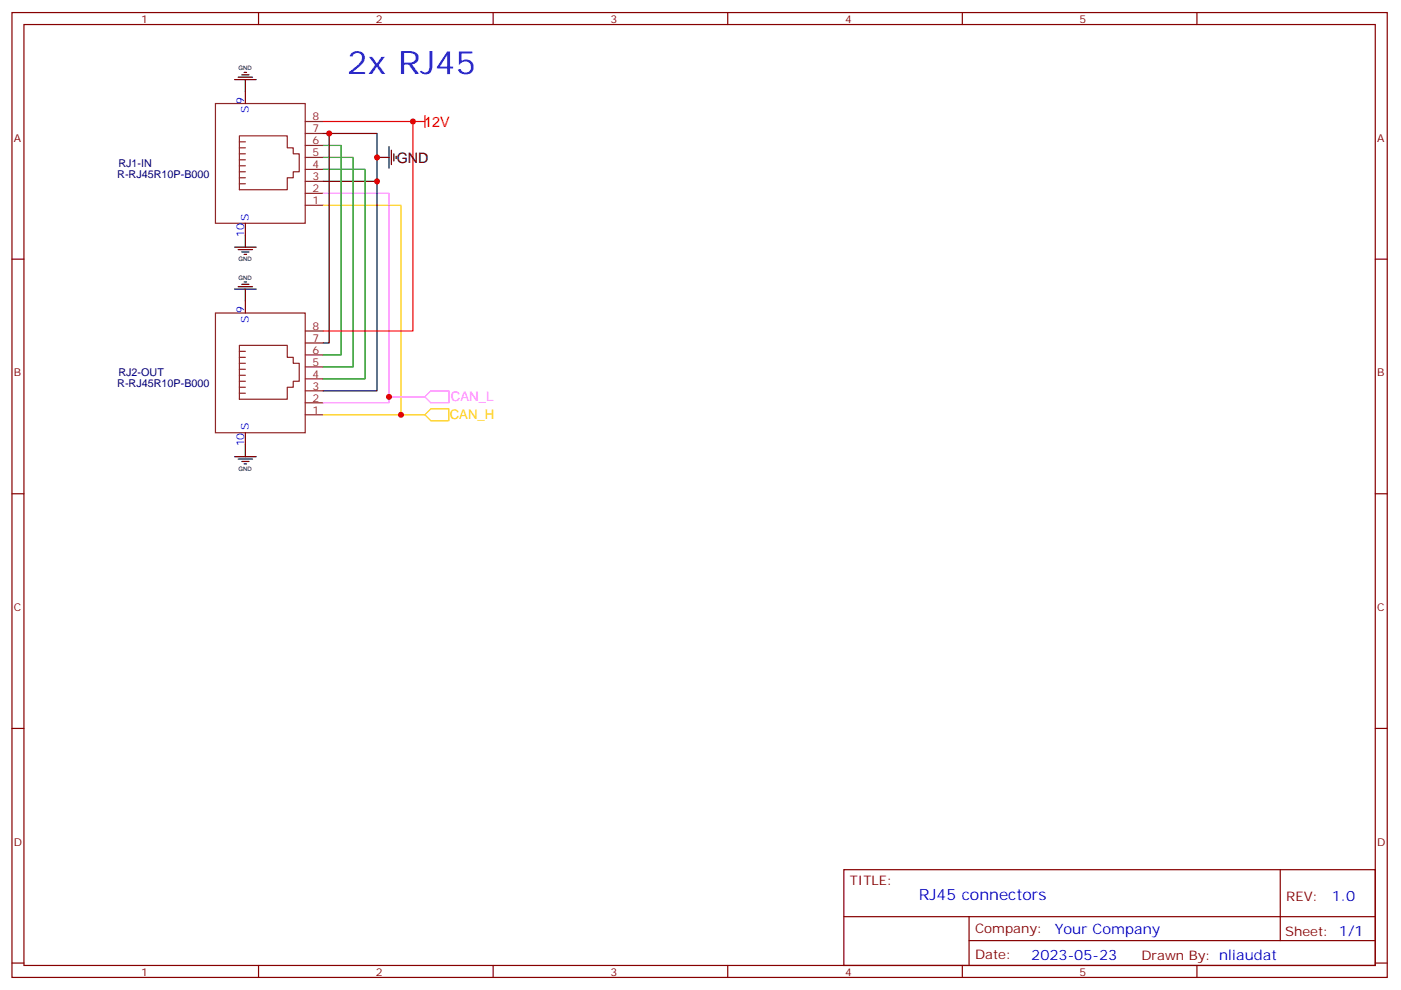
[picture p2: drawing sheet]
<svg xmlns="http://www.w3.org/2000/svg" width="413mm" height="292mm" viewBox="0 0 413 292" stroke-linecap="round" stroke-linejoin="round" font-family="sans-serif">
<g fill="none" stroke="#870000" stroke-width=".35">
<path d="M3.5 3.7h405.4v284.3h-405.4zM7.1 7.2h398.2v277.3h-398.2zM76.2 3.7v3.5M145.3 3.7v3.5M214.5 3.7v3.5M283.6 3.7v3.5M352.8 3.7v3.5M72.3 27v3.5M3.5 76.4h3.6M72.3 65.8v3.5M405.3 76.4h3.6M72.3 88.7v3.6"/>
<path d="M72.3 127.5v3.6M3.5 145.5h3.6M405.3 145.5h3.6M3.5 214.7h3.6M405.3 214.7h3.6M248.7 256.3h156.6v28.2h-156.6zM377.3 256.3v20.9M248.7 270.1h156.5M285.6 277.2h119.6M285.6 270.1v14.2M3.5 283.8h3.6M76.2 284.5v3.5"/>
<path d="M145.3 284.5v3.5M214.5 284.5v3.5M283.6 284.5v3.5M352.8 284.5v3.5M405.3 283.8h3.6"/>
</g>
<g fill="none" stroke="#8c2424" stroke-width=".35">
<path d="M63.5 30.5h26.5v35.3h-26.5zM90 39.3h5.2M90 35.8h5.2M70.6 54.2h1.7M70.6 52.4h1.7M70.6 50.6h1.7M70.6 48.9h1.7M70.6 47.1h1.7M70.6 45.3h1.7M70.6 43.6h1.7M70.6 41.8h1.7M70.6 40h14.1v3.6h1.7v1.7h1.8v5.3h-1.8v1.8h-1.7v3.5h-14.1z"/>
<path d="M90 57h5.2M90 53.4h5.2M90 49.9h5.2M90 46.4h5.2M90 42.9h5.2M90 60.5h5.2M63.5 92.3h26.5v35.2h-26.5zM90 97.5h5.2M70.6 115.9h1.7M70.6 114.1h1.7M70.6 112.4h1.7M70.6 110.6h1.7"/>
<path d="M70.6 108.8h1.7M70.6 107.1h1.7M70.6 105.3h1.7M70.6 103.5h1.7M70.6 101.8h14.1v3.5h1.7v1.8h1.8v5.3h-1.8v1.7h-1.7v3.6h-14.1zM90 118.7h5.2M90 115.2h5.2M90 111.7h5.2M90 108.1h5.2M90 104.6h5.2M90 101.1h5.2M90 122.2h5.2"/>
</g>
<path d="M95.2 60.5h23v61.7h-23M118.2 122.2h7M127 120.5h5.3v3.5h-5.3l-1.8-1.8z" fill="none" stroke="#fc0" stroke-width=".35"/>
<path d="M95.2 57h19.5v61.7h-19.5M114.7 116.9h10.5M127 115.2h5.3v3.5h-5.3l-1.8-1.8z" fill="none" stroke="#f6f" stroke-width=".35"/>
<g fill="none" stroke="#000" stroke-width=".35">
<path d="M69.1 23.5h6.4M70.2 22.8h4.2M71.3 22h2.1M72 21.3h.7M72.3 23.5v3.5M95.2 39.3h1.8v61.8h-1.8M97 39.3h14.1v14.1M95.2 53.4h15.9v61.8h-15.9M111.1 46.4h3.6M114.7 43.2v6.4M115.4 44.3v4.2M116.1 45.3v2.1"/>
<path d="M116.8 46v.7M69.1 72.8h6.4M70.2 73.6h4.2M71.3 74.3h2.1M72 75h.7M72.3 69.3v3.5M69.1 85.2h6.4M70.2 84.5h4.2M71.3 83.8h2.1M72 83.1h.7M72.3 85.2v3.5M69.1 134.6h6.4"/>
<path d="M70.2 135.3h4.2M71.3 136h2.1M72 136.7h.7M72.3 131.1v3.5"/>
</g>
<path d="M95.2 49.9h12.4v61.8h-12.4M95.2 46.4h8.9v61.7h-8.9M95.2 42.9h5.3v61.7h-5.3" fill="none" stroke="#008700" stroke-width=".35"/>
<path d="M95.2 35.8h26.5v61.7h-26.5M121.7 35.8h3.5M125.2 34v3.6" fill="none" stroke="#f00" stroke-width=".35"/>
<g fill="#c00">
<circle cx="111.1" cy="53.4" r=".88"/>
<circle cx="97" cy="39.3" r=".88"/>
<circle cx="111.1" cy="46.4" r=".88"/>
<circle cx="121.7" cy="35.8" r=".88"/>
<circle cx="118.2" cy="122.2" r=".88"/>
<circle cx="114.7" cy="116.9" r=".88"/>
</g>
<text font-size="9.5" fill="#00f" x="102.3" y="21.7">2x RJ45</text>
<text font-size="4.6" fill="#00f" x="270.8" y="265.3">RJ45 connectors</text>
<text font-size="4.2" fill="#f00" x="125" y="37.3">12V</text>
<text font-size="4.2" x="116.9" y="47.9">GND</text>
<g font-size="4.2" fill="#00f">
<text x="392.5" y="265.6">1.0</text>
<text x="310.9" y="275.1">Your Company</text>
<text x="304" y="282.9">2023-05-23</text>
</g>
<text font-size="3.9" fill="#f6f" x="132.9" y="118.2">CAN_L</text>
<text font-size="3.9" fill="#fc0" x="132.6" y="123.5">CAN_H</text>
<g font-size="3.9" fill="#800">
<text x="250.5" y="260.9">TITLE:</text>
<text x="379.1" y="265.6">REV:</text>
<text x="287.4" y="275.1">Company:</text>
<text x="378.7" y="275.7">Sheet: 1/1</text>
<text x="287.4" y="282.8">Date:</text>
<text x="336.4" y="282.8">Drawn By: nliaudat</text>
</g>
<g font-size="3.2" fill="#800">
<text x="41.6" y="6.7">1</text>
<text x="110.8" y="6.7">2</text>
<text x="179.9" y="6.7">3</text>
<text x="249.1" y="6.7">4</text>
<text x="318.2" y="6.7">5</text>
<text x="4.1" y="41.8">A</text>
<text x="405.9" y="41.8">A</text>
<text x="4.1" y="110.9">B</text>
<text x="405.9" y="110.9">B</text>
<text x="4.1" y="180.1">C</text>
<text x="405.9" y="180.1">C</text>
<text x="4.1" y="249.2">D</text>
<text x="405.9" y="249.2">D</text>
<text x="41.6" y="287.5">1</text>
<text x="110.8" y="287.5">2</text>
<text x="179.9" y="287.5">3</text>
<text x="249.1" y="287.5">4</text>
<text x="318.2" y="287.5">5</text>
</g>
<g font-size="3.2" fill="#00f">
<text x="72" y="30.5" transform="rotate(-90 72 30.5)">9</text>
<text x="73.4" y="33.4" transform="rotate(-90 73.4 33.4)">S</text>
<text x="73.4" y="65.1" transform="rotate(-90 73.4 65.1)">S</text>
<text x="72" y="69.8" transform="rotate(-90 72 69.8)">10</text>
<text x="72" y="92.3" transform="rotate(-90 72 92.3)">9</text>
<text x="73.4" y="95.1" transform="rotate(-90 73.4 95.1)">S</text>
<text x="72" y="131.6" transform="rotate(-90 72 131.6)">10</text>
<text x="73.4" y="126.8" transform="rotate(-90 73.4 126.8)">S</text>
</g>
<g font-size="3.2" fill="#8d2323">
<text x="92.1" y="35.5">8</text>
<text x="92.1" y="39">7</text>
<text x="92.1" y="46">5</text>
<text x="92.1" y="42.5">6</text>
<text x="92.1" y="53.1">3</text>
<text x="92.1" y="49.6">4</text>
<text x="92.1" y="56.6">2</text>
<text x="92.1" y="60.1">1</text>
<text x="92.1" y="100.7">7</text>
<text x="92.1" y="97.2">8</text>
<text x="92.1" y="107.8">5</text>
<text x="92.1" y="104.2">6</text>
<text x="92.1" y="111.3">4</text>
<text x="92.1" y="118.4">2</text>
<text x="92.1" y="114.8">3</text>
<text x="92.1" y="121.9">1</text>
</g>
<g font-size="3.2" fill="#000080">
<text x="34.6" y="52.4">R-RJ45R10P-B000</text>
<text x="34.9" y="49.2">RJ1-IN</text>
<text x="34.9" y="110.9">RJ2-OUT</text>
<text x="34.6" y="114.1">R-RJ45R10P-B000</text>
</g>
<g font-size="1.8">
<text x="70.3" y="20.7">GND</text>
<text x="70.3" y="77">GND</text>
<text x="70.3" y="82.4">GND</text>
<text x="70.3" y="138.8">GND</text>
</g>
</svg>
